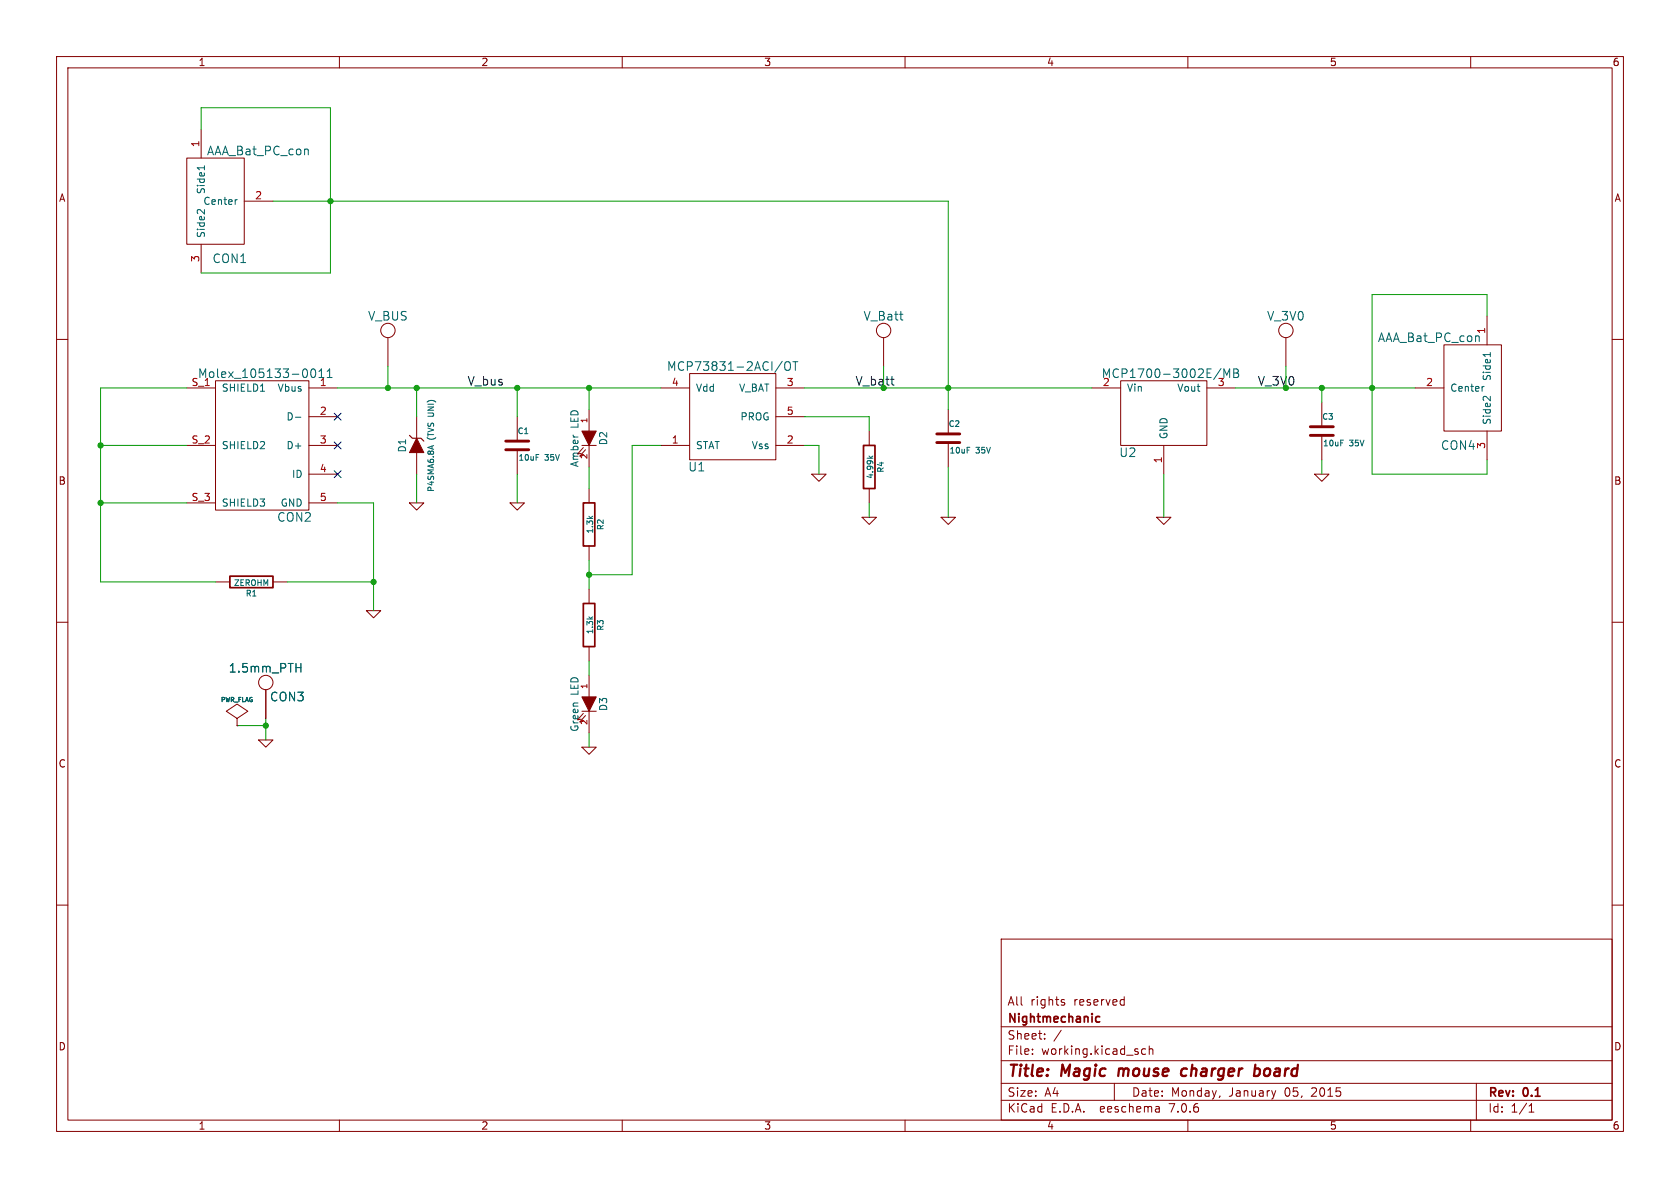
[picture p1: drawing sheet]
(kicad_sch (version 20230121) (generator eeschema)

 (paper "A4")

 (title_block
  (title "Magic mouse charger board")
  (date "Monday, January 05, 2015")
  (rev "0.1")
  (company "Nightmechanic")
  (comment 1 "All rights reserved"))

 (lib_symbols
  (symbol "Mouse_charger-rescue:AAA_Bat_PC_con" (pin_names (offset 1.016)) (in_bom yes) (on_board yes)
   (property "Reference" "CON" (at 5.08 -10.16 0) (effects (font (size 1.524 1.524))))
   (property "Value" "AAA_Bat_PC_con" (at 10.16 8.89 0) (effects (font (size 1.524 1.524))))
   (property "Footprint" "Keystone_597_edge" (at 12.7 11.43 0) (effects (font (size 1.524 1.524)) hide))
   (property "Datasheet" "http://www.mouser.com/ds/2/215/597-288629.pdf" (at 0 -15.24 0) (effects (font (size 1.524 1.524)) hide))
   (symbol "AAA_Bat_PC_con_0_1"
    (rectangle (start -2.54 7.62) (end 7.62 -7.62) (stroke (width 0) (type solid)) (fill (type none))))
   (symbol "AAA_Bat_PC_con_1_1"
    (pin passive line (at 0 12.7 270) (length 5.08) (name "Side1" (effects (font (size 1.27 1.27)))) (number "1" (effects (font (size 1.27 1.27)))))
    (pin passive line (at 12.7 0 180) (length 5.08) (name "Center" (effects (font (size 1.27 1.27)))) (number "2" (effects (font (size 1.27 1.27)))))
    (pin passive line (at 0 -12.7 90) (length 5.08) (name "Side2" (effects (font (size 1.27 1.27)))) (number "3" (effects (font (size 1.27 1.27)))))))
  (symbol "Mouse_charger-rescue:C" (pin_numbers hide) (pin_names (offset 0.254)) (in_bom yes) (on_board yes)
   (property "Reference" "C" (at 0 2.54 0) (effects (font (size 1.016 1.016)) (justify left)))
   (property "Value" "C" (at 0.1524 -2.159 0) (effects (font (size 1.016 1.016)) (justify left)))
   (property "Footprint" "" (at 0.9652 -3.81 0) (effects (font (size 0.762 0.762))))
   (property "Datasheet" "" (at 0 0 0) (effects (font (size 1.524 1.524))))
   (symbol "C_0_1"
    (polyline (pts (xy -2.032 -0.762) (xy 2.032 -0.762)) (stroke (width 0.508) (type solid)) (fill (type none)))
    (polyline (pts (xy -2.032 0.762) (xy 2.032 0.762)) (stroke (width 0.508) (type solid)) (fill (type none))))
   (symbol "C_1_1"
    (pin passive line (at 0 5.08 270) (length 4.318) (name "~" (effects (font (size 1.016 1.016)))) (number "1" (effects (font (size 1.016 1.016)))))
    (pin passive line (at 0 -5.08 90) (length 4.318) (name "~" (effects (font (size 1.016 1.016)))) (number "2" (effects (font (size 1.016 1.016)))))))
  (symbol "Mouse_charger-rescue:GND" (power) (pin_names (offset 0)) (in_bom yes) (on_board yes)
   (property "Reference" "#PWR" (at 0 0 0) (effects (font (size 0.762 0.762)) hide))
   (property "Value" "GND" (at 0 -1.778 0) (effects (font (size 0.762 0.762)) hide))
   (property "Footprint" "" (at 0 0 0) (effects (font (size 1.524 1.524))))
   (property "Datasheet" "" (at 0 0 0) (effects (font (size 1.524 1.524))))
   (symbol "GND_0_1"
    (polyline (pts (xy -1.27 0) (xy 0 -1.27) (xy 1.27 0) (xy -1.27 0)) (stroke (width 0) (type solid)) (fill (type none))))
   (symbol "GND_1_1"
    (pin power_in line (at 0 0 90) (length 0) hide (name "GND" (effects (font (size 0.762 0.762)))) (number "1" (effects (font (size 0.762 0.762)))))))
  (symbol "Mouse_charger-rescue:LED" (pin_names (offset 1.016) hide) (in_bom yes) (on_board yes)
   (property "Reference" "D" (at 0 2.54 0) (effects (font (size 1.27 1.27))))
   (property "Value" "LED" (at 0 -2.54 0) (effects (font (size 1.27 1.27))))
   (property "Footprint" "" (at 0 0 0) (effects (font (size 1.524 1.524))))
   (property "Datasheet" "" (at 0 0 0) (effects (font (size 1.524 1.524))))
   (symbol "LED_0_1"
    (polyline (pts (xy 1.27 1.27) (xy 1.27 -1.27)) (stroke (width 0) (type solid)) (fill (type none)))
    (polyline (pts (xy -1.27 1.27) (xy 1.27 0) (xy -1.27 -1.27)) (stroke (width 0) (type solid)) (fill (type outline)))
    (polyline (pts (xy 1.651 -1.016) (xy 2.794 -2.032) (xy 2.667 -1.397)) (stroke (width 0) (type solid)) (fill (type none)))
    (polyline (pts (xy 2.032 -0.635) (xy 3.175 -1.651) (xy 3.048 -1.016)) (stroke (width 0) (type solid)) (fill (type none))))
   (symbol "LED_1_1"
    (pin passive line (at -5.08 0 0) (length 3.81) (name "A" (effects (font (size 1.016 1.016)))) (number "1" (effects (font (size 1.016 1.016)))))
    (pin passive line (at 5.08 0 180) (length 3.81) (name "K" (effects (font (size 1.016 1.016)))) (number "2" (effects (font (size 1.016 1.016)))))))
  (symbol "Mouse_charger-rescue:MCP1700-3002E/MB" (pin_names (offset 1.016)) (in_bom yes) (on_board yes)
   (property "Reference" "U" (at -6.35 -11.43 0) (effects (font (size 1.524 1.524))))
   (property "Value" "MCP1700-3002E/MB" (at 1.27 2.54 0) (effects (font (size 1.524 1.524))))
   (property "Footprint" "SOT-89" (at 0 7.62 0) (effects (font (size 1.524 1.524)) hide))
   (property "Datasheet" "http://www.microchip.com/wwwproducts/Devices.aspx?dDocName=en010642" (at -5.08 5.08 0) (effects (font (size 1.524 1.524)) hide))
   (symbol "MCP1700-3002E/MB_0_1"
    (rectangle (start -7.62 1.27) (end 7.62 -10.16) (stroke (width 0) (type solid)) (fill (type none))))
   (symbol "MCP1700-3002E/MB_1_1"
    (pin passive line (at 0 -15.24 90) (length 5.08) (name "GND" (effects (font (size 1.27 1.27)))) (number "1" (effects (font (size 1.27 1.27)))))
    (pin power_in line (at -12.7 0 0) (length 5.08) (name "Vin" (effects (font (size 1.27 1.27)))) (number "2" (effects (font (size 1.27 1.27)))))
    (pin power_out line (at 12.7 0 180) (length 5.08) (name "Vout" (effects (font (size 1.27 1.27)))) (number "3" (effects (font (size 1.27 1.27)))))))
  (symbol "Mouse_charger-rescue:MCP73831-2ACI/OT" (pin_names (offset 1.016)) (in_bom yes) (on_board yes)
   (property "Reference" "U" (at -6.35 -8.89 0) (effects (font (size 1.524 1.524))))
   (property "Value" "MCP73831-2ACI/OT" (at 0 8.89 0) (effects (font (size 1.524 1.524))))
   (property "Footprint" "SOT-23" (at -8.89 -11.43 0) (effects (font (size 1.524 1.524)) hide))
   (property "Datasheet" "http://www.microchip.com/wwwproducts/Devices.aspx?dDocName=en024903" (at -6.35 -8.89 0) (effects (font (size 1.524 1.524)) hide))
   (symbol "MCP73831-2ACI/OT_0_1"
    (rectangle (start -7.62 7.62) (end 7.62 -7.62) (stroke (width 0) (type solid)) (fill (type none))))
   (symbol "MCP73831-2ACI/OT_1_1"
    (pin tri_state line (at -12.7 -5.08 0) (length 5.08) (name "STAT" (effects (font (size 1.27 1.27)))) (number "1" (effects (font (size 1.27 1.27)))))
    (pin passive line (at 12.7 -5.08 180) (length 5.08) (name "Vss" (effects (font (size 1.27 1.27)))) (number "2" (effects (font (size 1.27 1.27)))))
    (pin power_out line (at 12.7 5.08 180) (length 5.08) (name "V_BAT" (effects (font (size 1.27 1.27)))) (number "3" (effects (font (size 1.27 1.27)))))
    (pin power_in line (at -12.7 5.08 0) (length 5.08) (name "Vdd" (effects (font (size 1.27 1.27)))) (number "4" (effects (font (size 1.27 1.27)))))
    (pin passive line (at 12.7 0 180) (length 5.08) (name "PROG" (effects (font (size 1.27 1.27)))) (number "5" (effects (font (size 1.27 1.27)))))))
  (symbol "Mouse_charger-rescue:Molex_105133-0011" (pin_names (offset 1.016)) (in_bom yes) (on_board yes)
   (property "Reference" "CON" (at -5.08 -12.7 0) (effects (font (size 1.524 1.524))))
   (property "Value" "Molex_105133-0011" (at 0 12.7 0) (effects (font (size 1.524 1.524))))
   (property "Footprint" "Molex_105122_0011" (at -2.54 17.78 0) (effects (font (size 1.524 1.524)) hide))
   (property "Datasheet" "http://www.molex.com/molex/products/datasheet.jsp?part=active/1051330011_IO_CONNECTORS.xml" (at 0 15.24 0) (effects (font (size 1.524 1.524)) hide))
   (symbol "Molex_105133-0011_0_1"
    (rectangle (start -7.62 11.43) (end 8.89 -11.43) (stroke (width 0) (type solid)) (fill (type none))))
   (symbol "Molex_105133-0011_1_1"
    (pin power_out line (at -12.7 10.16 0) (length 5.08) (name "Vbus" (effects (font (size 1.27 1.27)))) (number "1" (effects (font (size 1.27 1.27)))))
    (pin passive line (at -12.7 5.08 0) (length 5.08) (name "D-" (effects (font (size 1.27 1.27)))) (number "2" (effects (font (size 1.27 1.27)))))
    (pin passive line (at -12.7 0 0) (length 5.08) (name "D+" (effects (font (size 1.27 1.27)))) (number "3" (effects (font (size 1.27 1.27)))))
    (pin passive line (at -12.7 -5.08 0) (length 5.08) (name "ID" (effects (font (size 1.27 1.27)))) (number "4" (effects (font (size 1.27 1.27)))))
    (pin passive line (at -12.7 -10.16 0) (length 5.08) (name "GND" (effects (font (size 1.27 1.27)))) (number "5" (effects (font (size 1.27 1.27)))))
    (pin passive line (at 13.97 10.16 180) (length 5.08) (name "SHIELD1" (effects (font (size 1.27 1.27)))) (number "S_1" (effects (font (size 1.27 1.27)))))
    (pin passive line (at 13.97 0 180) (length 5.08) (name "SHIELD2" (effects (font (size 1.27 1.27)))) (number "S_2" (effects (font (size 1.27 1.27)))))
    (pin passive line (at 13.97 -10.16 180) (length 5.08) (name "SHIELD3" (effects (font (size 1.27 1.27)))) (number "S_3" (effects (font (size 1.27 1.27)))))))
  (symbol "Mouse_charger-rescue:PWR_FLAG" (power) (pin_numbers hide) (pin_names (offset 0) hide) (in_bom yes) (on_board yes)
   (property "Reference" "#FLG" (at 0 2.413 0) (effects (font (size 0.762 0.762)) hide))
   (property "Value" "PWR_FLAG" (at 0 4.572 0) (effects (font (size 0.762 0.762))))
   (property "Footprint" "" (at 0 0 0) (effects (font (size 1.524 1.524))))
   (property "Datasheet" "" (at 0 0 0) (effects (font (size 1.524 1.524))))
   (symbol "PWR_FLAG_0_0"
    (pin power_out line (at 0 0 90) (length 0) (name "pwr" (effects (font (size 0.508 0.508)))) (number "1" (effects (font (size 0.508 0.508))))))
   (symbol "PWR_FLAG_0_1"
    (polyline (pts (xy 0 0) (xy 0 1.27) (xy -1.905 2.54) (xy 0 3.81) (xy 1.905 2.54) (xy 0 1.27)) (stroke (width 0) (type solid)) (fill (type none)))))
  (symbol "Mouse_charger-rescue:R" (pin_numbers hide) (pin_names (offset 0)) (in_bom yes) (on_board yes)
   (property "Reference" "R" (at 2.032 0 90) (effects (font (size 1.016 1.016))))
   (property "Value" "R" (at 0.1778 0.0254 90) (effects (font (size 1.016 1.016))))
   (property "Footprint" "" (at -1.778 0 90) (effects (font (size 0.762 0.762))))
   (property "Datasheet" "" (at 0 0 0) (effects (font (size 0.762 0.762))))
   (symbol "R_0_1"
    (rectangle (start -1.016 3.81) (end 1.016 -3.81) (stroke (width 0.3048) (type solid)) (fill (type none))))
   (symbol "R_1_1"
    (pin passive line (at 0 6.35 270) (length 2.54) (name "~" (effects (font (size 1.524 1.524)))) (number "1" (effects (font (size 1.524 1.524)))))
    (pin passive line (at 0 -6.35 90) (length 2.54) (name "~" (effects (font (size 1.524 1.524)))) (number "2" (effects (font (size 1.524 1.524)))))))
  (symbol "Mouse_charger-rescue:V_3V0" (power) (pin_numbers hide) (pin_names (offset 1.016) hide) (in_bom yes) (on_board yes)
   (property "Reference" "PWR" (at 0 5.08 0) (effects (font (size 1.524 1.524)) hide))
   (property "Value" "V_3V0" (at 0 2.54 0) (effects (font (size 1.524 1.524))))
   (property "Footprint" "" (at 0 0 0) (effects (font (size 1.524 1.524))))
   (property "Datasheet" "" (at 0 0 0) (effects (font (size 1.524 1.524))))
   (symbol "V_3V0_0_1"
    (circle (center 0 0) (radius 1.27) (stroke (width 0) (type solid)) (fill (type none))))
   (symbol "V_3V0_1_1"
    (pin passive line (at 0 -6.35 90) (length 5.08) (name "1" (effects (font (size 1.27 1.27)))) (number "1" (effects (font (size 1.27 1.27)))))))
  (symbol "Mouse_charger-rescue:V_BUS" (power) (pin_numbers hide) (pin_names (offset 1.016) hide) (in_bom yes) (on_board yes)
   (property "Reference" "PWR" (at 0 5.08 0) (effects (font (size 1.524 1.524)) hide))
   (property "Value" "V_BUS" (at 0 2.54 0) (effects (font (size 1.524 1.524))))
   (property "Footprint" "" (at 0 0 0) (effects (font (size 1.524 1.524))))
   (property "Datasheet" "" (at 0 0 0) (effects (font (size 1.524 1.524))))
   (symbol "V_BUS_0_1"
    (circle (center 0 0) (radius 1.27) (stroke (width 0) (type solid)) (fill (type none))))
   (symbol "V_BUS_1_1"
    (pin passive line (at 0 -6.35 90) (length 5.08) (name "1" (effects (font (size 1.27 1.27)))) (number "1" (effects (font (size 1.27 1.27)))))))
  (symbol "Mouse_charger-rescue:V_Batt" (power) (pin_numbers hide) (pin_names (offset 1.016) hide) (in_bom yes) (on_board yes)
   (property "Reference" "PWR" (at 0 5.08 0) (effects (font (size 1.524 1.524)) hide))
   (property "Value" "V_Batt" (at 0 2.54 0) (effects (font (size 1.524 1.524))))
   (property "Footprint" "" (at 0 0 0) (effects (font (size 1.524 1.524))))
   (property "Datasheet" "" (at 0 0 0) (effects (font (size 1.524 1.524))))
   (symbol "V_Batt_0_1"
    (circle (center 0 0) (radius 1.27) (stroke (width 0) (type solid)) (fill (type none))))
   (symbol "V_Batt_1_1"
    (pin passive line (at 0 -6.35 90) (length 5.08) (name "1" (effects (font (size 1.27 1.27)))) (number "1" (effects (font (size 1.27 1.27)))))))
  (symbol "Mouse_charger-rescue:Xmm_PTH" (pin_numbers hide) (pin_names (offset 1.016) hide) (in_bom yes) (on_board yes)
   (property "Reference" "CON" (at 3.81 -2.54 0) (effects (font (size 1.524 1.524))))
   (property "Value" "Xmm_PTH" (at 0 2.54 0) (effects (font (size 1.524 1.524))))
   (property "Footprint" "" (at 0 0 0) (effects (font (size 1.524 1.524))))
   (property "Datasheet" "" (at 0 0 0) (effects (font (size 1.524 1.524))))
   (symbol "Xmm_PTH_0_1"
    (circle (center 0 0) (radius 1.27) (stroke (width 0) (type solid)) (fill (type none))))
   (symbol "Xmm_PTH_1_1"
    (pin passive line (at 0 -6.35 90) (length 5.08) (name "1" (effects (font (size 1.27 1.27)))) (number "1" (effects (font (size 1.27 1.27)))))))
  (symbol "Mouse_charger-rescue:ZENER" (pin_numbers hide) (pin_names (offset 1.016) hide) (in_bom yes) (on_board yes)
   (property "Reference" "D" (at 0 2.54 0) (effects (font (size 1.27 1.27))))
   (property "Value" "ZENER" (at 0 -2.54 0) (effects (font (size 1.016 1.016))))
   (property "Footprint" "" (at 0 0 0) (effects (font (size 1.524 1.524))))
   (property "Datasheet" "" (at 0 0 0) (effects (font (size 1.524 1.524))))
   (symbol "ZENER_0_1"
    (polyline (pts (xy 1.27 0) (xy -1.27 1.27) (xy -1.27 -1.27) (xy 1.27 0) (xy 1.27 0)) (stroke (width 0) (type solid)) (fill (type outline)))
    (polyline (pts (xy 1.778 1.27) (xy 1.27 0.762) (xy 1.27 -0.762) (xy 0.762 -1.27) (xy 0.762 -1.27)) (stroke (width 0.2032) (type solid)) (fill (type none))))
   (symbol "ZENER_1_1"
    (pin passive line (at -5.08 0 0) (length 3.81) (name "A" (effects (font (size 1.016 1.016)))) (number "1" (effects (font (size 1.016 1.016)))))
    (pin passive line (at 5.08 0 180) (length 3.81) (name "K" (effects (font (size 1.016 1.016)))) (number "2" (effects (font (size 1.016 1.016))))))))

 (junction (at 167.64 68.58) (diameter 0) (color 0 0 0 0))
 (junction (at 46.99 128.27) (diameter 0) (color 0 0 0 0))
 (junction (at 233.68 68.58) (diameter 0) (color 0 0 0 0))
 (junction (at 58.42 35.56) (diameter 0) (color 0 0 0 0))
 (junction (at 68.58 68.58) (diameter 0) (color 0 0 0 0))
 (junction (at 156.21 68.58) (diameter 0) (color 0 0 0 0))
 (junction (at 227.33 68.58) (diameter 0) (color 0 0 0 0))
 (junction (at 17.78 78.74) (diameter 0) (color 0 0 0 0))
 (junction (at 104.14 68.58) (diameter 0) (color 0 0 0 0))
 (junction (at 91.44 68.58) (diameter 0) (color 0 0 0 0))
 (junction (at 66.04 102.87) (diameter 0) (color 0 0 0 0))
 (junction (at 242.57 68.58) (diameter 0) (color 0 0 0 0))
 (junction (at 73.66 68.58) (diameter 0) (color 0 0 0 0))
 (junction (at 104.14 101.6) (diameter 0) (color 0 0 0 0))
 (junction (at 17.78 88.9) (diameter 0) (color 0 0 0 0))

 (no_connect (at 59.69 83.82))
 (no_connect (at 59.69 78.74))
 (no_connect (at 59.69 73.66))

 (wire (pts (xy 218.44 68.58) (xy 227.33 68.58)) (stroke (width 0) (type default)))
 (wire (pts (xy 66.04 102.87) (xy 66.04 107.95)) (stroke (width 0) (type default)))
 (wire (pts (xy 233.68 68.58) (xy 233.68 71.12)) (stroke (width 0) (type default)))
 (wire (pts (xy 167.64 35.56) (xy 167.64 68.58)) (stroke (width 0) (type default)))
 (wire (pts (xy 17.78 102.87) (xy 38.1 102.87)) (stroke (width 0) (type default)))
 (wire (pts (xy 167.64 68.58) (xy 167.64 72.39)) (stroke (width 0) (type default)))
 (wire (pts (xy 68.58 68.58) (xy 73.66 68.58)) (stroke (width 0) (type default)))
 (wire (pts (xy 35.56 19.05) (xy 58.42 19.05)) (stroke (width 0) (type default)))
 (wire (pts (xy 58.42 35.56) (xy 58.42 48.26)) (stroke (width 0) (type default)))
 (wire (pts (xy 17.78 78.74) (xy 17.78 88.9)) (stroke (width 0) (type default)))
 (wire (pts (xy 33.02 78.74) (xy 17.78 78.74)) (stroke (width 0) (type default)))
 (wire (pts (xy 68.58 64.77) (xy 68.58 68.58)) (stroke (width 0) (type default)))
 (wire (pts (xy 242.57 52.07) (xy 242.57 68.58)) (stroke (width 0) (type default)))
 (wire (pts (xy 142.24 68.58) (xy 156.21 68.58)) (stroke (width 0) (type default)))
 (wire (pts (xy 142.24 78.74) (xy 144.78 78.74)) (stroke (width 0) (type default)))
 (wire (pts (xy 59.69 68.58) (xy 68.58 68.58)) (stroke (width 0) (type default)))
 (wire (pts (xy 91.44 83.82) (xy 91.44 88.9)) (stroke (width 0) (type default)))
 (wire (pts (xy 156.21 68.58) (xy 167.64 68.58)) (stroke (width 0) (type default)))
 (wire (pts (xy 262.89 55.88) (xy 262.89 52.07)) (stroke (width 0) (type default)))
 (wire (pts (xy 233.68 81.28) (xy 233.68 83.82)) (stroke (width 0) (type default)))
 (wire (pts (xy 205.74 83.82) (xy 205.74 91.44)) (stroke (width 0) (type default)))
 (wire (pts (xy 153.67 73.66) (xy 142.24 73.66)) (stroke (width 0) (type default)))
 (wire (pts (xy 242.57 68.58) (xy 250.19 68.58)) (stroke (width 0) (type default)))
 (wire (pts (xy 104.14 72.39) (xy 104.14 68.58)) (stroke (width 0) (type default)))
 (wire (pts (xy 262.89 81.28) (xy 262.89 83.82)) (stroke (width 0) (type default)))
 (wire (pts (xy 58.42 48.26) (xy 35.56 48.26)) (stroke (width 0) (type default)))
 (wire (pts (xy 167.64 68.58) (xy 193.04 68.58)) (stroke (width 0) (type default)))
 (wire (pts (xy 33.02 68.58) (xy 17.78 68.58)) (stroke (width 0) (type default)))
 (wire (pts (xy 66.04 88.9) (xy 66.04 102.87)) (stroke (width 0) (type default)))
 (wire (pts (xy 35.56 19.05) (xy 35.56 22.86)) (stroke (width 0) (type default)))
 (wire (pts (xy 48.26 35.56) (xy 58.42 35.56)) (stroke (width 0) (type default)))
 (wire (pts (xy 262.89 52.07) (xy 242.57 52.07)) (stroke (width 0) (type default)))
 (wire (pts (xy 144.78 78.74) (xy 144.78 83.82)) (stroke (width 0) (type default)))
 (wire (pts (xy 167.64 82.55) (xy 167.64 91.44)) (stroke (width 0) (type default)))
 (wire (pts (xy 73.66 73.66) (xy 73.66 68.58)) (stroke (width 0) (type default)))
 (wire (pts (xy 104.14 68.58) (xy 116.84 68.58)) (stroke (width 0) (type default)))
 (wire (pts (xy 104.14 129.54) (xy 104.14 132.08)) (stroke (width 0) (type default)))
 (wire (pts (xy 41.91 128.27) (xy 46.99 128.27)) (stroke (width 0) (type default)))
 (wire (pts (xy 153.67 76.2) (xy 153.67 73.66)) (stroke (width 0) (type default)))
 (wire (pts (xy 17.78 68.58) (xy 17.78 78.74)) (stroke (width 0) (type default)))
 (wire (pts (xy 58.42 19.05) (xy 58.42 35.56)) (stroke (width 0) (type default)))
 (wire (pts (xy 156.21 64.77) (xy 156.21 68.58)) (stroke (width 0) (type default)))
 (wire (pts (xy 17.78 88.9) (xy 17.78 102.87)) (stroke (width 0) (type default)))
 (wire (pts (xy 46.99 127) (xy 46.99 128.27)) (stroke (width 0) (type default)))
 (wire (pts (xy 46.99 128.27) (xy 46.99 130.81)) (stroke (width 0) (type default)))
 (wire (pts (xy 111.76 101.6) (xy 104.14 101.6)) (stroke (width 0) (type default)))
 (wire (pts (xy 104.14 99.06) (xy 104.14 101.6)) (stroke (width 0) (type default)))
 (wire (pts (xy 59.69 88.9) (xy 66.04 88.9)) (stroke (width 0) (type default)))
 (wire (pts (xy 73.66 83.82) (xy 73.66 88.9)) (stroke (width 0) (type default)))
 (wire (pts (xy 33.02 88.9) (xy 17.78 88.9)) (stroke (width 0) (type default)))
 (wire (pts (xy 73.66 68.58) (xy 91.44 68.58)) (stroke (width 0) (type default)))
 (wire (pts (xy 233.68 68.58) (xy 242.57 68.58)) (stroke (width 0) (type default)))
 (wire (pts (xy 262.89 83.82) (xy 242.57 83.82)) (stroke (width 0) (type default)))
 (wire (pts (xy 91.44 73.66) (xy 91.44 68.58)) (stroke (width 0) (type default)))
 (wire (pts (xy 227.33 64.77) (xy 227.33 68.58)) (stroke (width 0) (type default)))
 (wire (pts (xy 242.57 68.58) (xy 242.57 83.82)) (stroke (width 0) (type default)))
 (wire (pts (xy 153.67 88.9) (xy 153.67 91.44)) (stroke (width 0) (type default)))
 (wire (pts (xy 104.14 116.84) (xy 104.14 119.38)) (stroke (width 0) (type default)))
 (wire (pts (xy 50.8 102.87) (xy 66.04 102.87)) (stroke (width 0) (type default)))
 (wire (pts (xy 91.44 68.58) (xy 104.14 68.58)) (stroke (width 0) (type default)))
 (wire (pts (xy 116.84 78.74) (xy 111.76 78.74)) (stroke (width 0) (type default)))
 (wire (pts (xy 104.14 82.55) (xy 104.14 86.36)) (stroke (width 0) (type default)))
 (wire (pts (xy 104.14 101.6) (xy 104.14 104.14)) (stroke (width 0) (type default)))
 (wire (pts (xy 227.33 68.58) (xy 233.68 68.58)) (stroke (width 0) (type default)))
 (wire (pts (xy 58.42 35.56) (xy 167.64 35.56)) (stroke (width 0) (type default)))
 (wire (pts (xy 111.76 78.74) (xy 111.76 101.6)) (stroke (width 0) (type default)))

 (label "V_3V0" (at 222.25 68.58 0) (effects (font (size 1.524 1.524)) (justify left bottom)))
 (label "V_bus" (at 82.55 68.58 0) (effects (font (size 1.524 1.524)) (justify left bottom)))
 (label "V_batt" (at 151.13 68.58 0) (effects (font (size 1.524 1.524)) (justify left bottom)))

 (symbol (lib_id "Mouse_charger-rescue:Molex_105133-0011") (at 46.99 78.74 0) (mirror y) (unit 1) (in_bom yes) (on_board yes) (dnp no)
  (property "Reference" "CON2" (at 52.07 91.44 0) (effects (font (size 1.524 1.524))))
  (property "Value" "Molex_105133-0011" (at 46.99 66.04 0) (effects (font (size 1.524 1.524))))
  (property "Footprint" "Nightmechanic_PCB:Molex_105122_0011_no_slots" (at 49.53 60.96 0) (effects (font (size 1.524 1.524)) hide))
  (property "Datasheet" "http://www.molex.com/molex/products/datasheet.jsp?part=active/1051330011_IO_CONNECTORS.xml" (at 46.99 63.5 0) (effects (font (size 1.524 1.524)) hide)) (pin "1") (pin "2") (pin "3") (pin "4") (pin "5") (pin "S_1") (pin "S_2") (pin "S_3"))

 (symbol (lib_id "Mouse_charger-rescue:MCP73831-2ACI/OT") (at 129.54 73.66 0) (unit 1) (in_bom yes) (on_board yes) (dnp no)
  (property "Reference" "U1" (at 123.19 82.55 0) (effects (font (size 1.524 1.524))))
  (property "Value" "MCP73831-2ACI/OT" (at 129.54 64.77 0) (effects (font (size 1.524 1.524))))
  (property "Footprint" "Nightmechanic_PCB:MCP_SOT-23-5" (at 120.65 85.09 0) (effects (font (size 1.524 1.524)) hide))
  (property "Datasheet" "http://www.microchip.com/wwwproducts/Devices.aspx?dDocName=en024903" (at 123.19 82.55 0) (effects (font (size 1.524 1.524)) hide)) (pin "1") (pin "2") (pin "3") (pin "4") (pin "5"))

 (symbol (lib_id "Mouse_charger-rescue:MCP1700-3002E/MB") (at 205.74 68.58 0) (unit 1) (in_bom yes) (on_board yes) (dnp no)
  (property "Reference" "U2" (at 199.39 80.01 0) (effects (font (size 1.524 1.524))))
  (property "Value" "MCP1700-3002E/MB" (at 207.01 66.04 0) (effects (font (size 1.524 1.524))))
  (property "Footprint" "Nightmechanic_PCB:MCP_SOT-89" (at 205.74 60.96 0) (effects (font (size 1.524 1.524)) hide))
  (property "Datasheet" "http://www.microchip.com/wwwproducts/Devices.aspx?dDocName=en010642" (at 200.66 63.5 0) (effects (font (size 1.524 1.524)) hide)) (pin "1") (pin "2") (pin "3"))

 (symbol (lib_id "Mouse_charger-rescue:ZENER") (at 73.66 78.74 90) (unit 1) (in_bom yes) (on_board yes) (dnp no)
  (property "Reference" "D1" (at 71.12 78.74 0) (effects (font (size 1.27 1.27))))
  (property "Value" "P4SMA6.8A (TVS UNI)" (at 76.2 78.74 0) (effects (font (size 1.016 1.016))))
  (property "Footprint" "Nightmechanic_PCB:DO-214AC" (at 73.66 78.74 0) (effects (font (size 1.524 1.524)) hide))
  (property "Datasheet" "http://www.mouser.com/ds/2/240/Littelfuse_TVS-Diodes_P4SMA-63078.pdf" (at 73.66 78.74 0) (effects (font (size 1.524 1.524)) hide)) (pin "1") (pin "2"))

 (symbol (lib_id "Mouse_charger-rescue:C") (at 91.44 78.74 0) (unit 1) (in_bom yes) (on_board yes) (dnp no)
  (property "Reference" "C1" (at 91.44 76.2 0) (effects (font (size 1.016 1.016)) (justify left)))
  (property "Value" "10uF 35V" (at 91.5924 80.899 0) (effects (font (size 1.016 1.016)) (justify left)))
  (property "Footprint" "Nightmechanic_PCB:mm_3216" (at 92.4052 82.55 0) (effects (font (size 0.762 0.762)) hide))
  (property "Datasheet" "http://www.yuden.co.jp/productdata/catalog/en/mlcc01_e.pdf" (at 91.44 78.74 0) (effects (font (size 1.524 1.524)) hide)) (pin "1") (pin "2"))

 (symbol (lib_id "Mouse_charger-rescue:R") (at 104.14 92.71 0) (unit 1) (in_bom yes) (on_board yes) (dnp no)
  (property "Reference" "R2" (at 106.172 92.71 90) (effects (font (size 1.016 1.016))))
  (property "Value" "1.3k" (at 104.3178 92.6846 90) (effects (font (size 1.016 1.016))))
  (property "Footprint" "Resistors_SMD:R_0805" (at 102.362 92.71 90) (effects (font (size 0.762 0.762)) hide))
  (property "Datasheet" "" (at 104.14 92.71 0) (effects (font (size 0.762 0.762)))) (pin "1") (pin "2"))

 (symbol (lib_id "Mouse_charger-rescue:LED") (at 104.14 77.47 270) (unit 1) (in_bom yes) (on_board yes) (dnp no)
  (property "Reference" "D2" (at 106.68 77.47 0) (effects (font (size 1.27 1.27))))
  (property "Value" "Amber LED" (at 101.6 77.47 0) (effects (font (size 1.27 1.27))))
  (property "Footprint" "Nightmechanic_PCB:SMD_MiniLED" (at 104.14 77.47 0) (effects (font (size 1.524 1.524)) hide))
  (property "Datasheet" "http://www.vishay.com/docs/81339/vlms20.pdf" (at 104.14 77.47 90) (effects (font (size 1.524 1.524)) hide)) (pin "1") (pin "2"))

 (symbol (lib_id "Mouse_charger-rescue:R") (at 104.14 110.49 0) (unit 1) (in_bom yes) (on_board yes) (dnp no)
  (property "Reference" "R3" (at 106.172 110.49 90) (effects (font (size 1.016 1.016))))
  (property "Value" "1.3k" (at 104.3178 110.4646 90) (effects (font (size 1.016 1.016))))
  (property "Footprint" "Resistors_SMD:R_0805" (at 102.362 110.49 90) (effects (font (size 0.762 0.762)) hide))
  (property "Datasheet" "" (at 104.14 110.49 0) (effects (font (size 0.762 0.762)))) (pin "1") (pin "2"))

 (symbol (lib_id "Mouse_charger-rescue:LED") (at 104.14 124.46 270) (unit 1) (in_bom yes) (on_board yes) (dnp no)
  (property "Reference" "D3" (at 106.68 124.46 0) (effects (font (size 1.27 1.27))))
  (property "Value" "Green LED" (at 101.6 124.46 0) (effects (font (size 1.27 1.27))))
  (property "Footprint" "Nightmechanic_PCB:SMD_MiniLED" (at 104.14 124.46 0) (effects (font (size 1.524 1.524)) hide))
  (property "Datasheet" "http://www.vishay.com/docs/81339/vlms20.pdf" (at 104.14 124.46 90) (effects (font (size 1.524 1.524)) hide)) (pin "1") (pin "2"))

 (symbol (lib_id "Mouse_charger-rescue:R") (at 153.67 82.55 0) (unit 1) (in_bom yes) (on_board yes) (dnp no)
  (property "Reference" "R4" (at 155.702 82.55 90) (effects (font (size 1.016 1.016))))
  (property "Value" "4.99k" (at 153.8478 82.5246 90) (effects (font (size 1.016 1.016))))
  (property "Footprint" "Resistors_SMD:R_0805" (at 151.892 82.55 90) (effects (font (size 0.762 0.762)) hide))
  (property "Datasheet" "" (at 153.67 82.55 0) (effects (font (size 0.762 0.762)))) (pin "1") (pin "2"))

 (symbol (lib_id "Mouse_charger-rescue:C") (at 167.64 77.47 0) (unit 1) (in_bom yes) (on_board yes) (dnp no)
  (property "Reference" "C2" (at 167.64 74.93 0) (effects (font (size 1.016 1.016)) (justify left)))
  (property "Value" "10uF 35V" (at 167.7924 79.629 0) (effects (font (size 1.016 1.016)) (justify left)))
  (property "Footprint" "Nightmechanic_PCB:mm_3216" (at 168.6052 81.28 0) (effects (font (size 0.762 0.762)) hide))
  (property "Datasheet" "http://www.yuden.co.jp/productdata/catalog/en/mlcc01_e.pdf" (at 167.64 77.47 0) (effects (font (size 1.524 1.524)) hide)) (pin "1") (pin "2"))

 (symbol (lib_id "Mouse_charger-rescue:R") (at 44.45 102.87 270) (unit 1) (in_bom yes) (on_board yes) (dnp no)
  (property "Reference" "R1" (at 44.45 104.902 90) (effects (font (size 1.016 1.016))))
  (property "Value" "ZEROHM" (at 44.4754 103.0478 90) (effects (font (size 1.016 1.016))))
  (property "Footprint" "Resistors_SMD:R_0805" (at 44.45 101.092 90) (effects (font (size 0.762 0.762)) hide))
  (property "Datasheet" "" (at 44.45 102.87 0) (effects (font (size 0.762 0.762)))) (pin "1") (pin "2"))

 (symbol (lib_id "Mouse_charger-rescue:C") (at 233.68 76.2 0) (unit 1) (in_bom yes) (on_board yes) (dnp no)
  (property "Reference" "C3" (at 233.68 73.66 0) (effects (font (size 1.016 1.016)) (justify left)))
  (property "Value" "10uF 35V" (at 233.8324 78.359 0) (effects (font (size 1.016 1.016)) (justify left)))
  (property "Footprint" "Nightmechanic_PCB:mm_3216" (at 234.6452 80.01 0) (effects (font (size 0.762 0.762)) hide))
  (property "Datasheet" "http://www.yuden.co.jp/productdata/catalog/en/mlcc01_e.pdf" (at 233.68 76.2 0) (effects (font (size 1.524 1.524)) hide)) (pin "1") (pin "2"))

 (symbol (lib_id "Mouse_charger-rescue:GND") (at 233.68 83.82 0) (unit 1) (in_bom yes) (on_board yes) (dnp no)
  (property "Reference" "#PWR01" (at 233.68 83.82 0) (effects (font (size 0.762 0.762)) hide))
  (property "Value" "GND" (at 233.68 85.598 0) (effects (font (size 0.762 0.762)) hide))
  (property "Footprint" "" (at 233.68 83.82 0) (effects (font (size 1.524 1.524))))
  (property "Datasheet" "" (at 233.68 83.82 0) (effects (font (size 1.524 1.524)))) (pin "1"))

 (symbol (lib_id "Mouse_charger-rescue:GND") (at 205.74 91.44 0) (unit 1) (in_bom yes) (on_board yes) (dnp no)
  (property "Reference" "#PWR02" (at 205.74 91.44 0) (effects (font (size 0.762 0.762)) hide))
  (property "Value" "GND" (at 205.74 93.218 0) (effects (font (size 0.762 0.762)) hide))
  (property "Footprint" "" (at 205.74 91.44 0) (effects (font (size 1.524 1.524))))
  (property "Datasheet" "" (at 205.74 91.44 0) (effects (font (size 1.524 1.524)))) (pin "1"))

 (symbol (lib_id "Mouse_charger-rescue:GND") (at 167.64 91.44 0) (unit 1) (in_bom yes) (on_board yes) (dnp no)
  (property "Reference" "#PWR03" (at 167.64 91.44 0) (effects (font (size 0.762 0.762)) hide))
  (property "Value" "GND" (at 167.64 93.218 0) (effects (font (size 0.762 0.762)) hide))
  (property "Footprint" "" (at 167.64 91.44 0) (effects (font (size 1.524 1.524))))
  (property "Datasheet" "" (at 167.64 91.44 0) (effects (font (size 1.524 1.524)))) (pin "1"))

 (symbol (lib_id "Mouse_charger-rescue:GND") (at 153.67 91.44 0) (unit 1) (in_bom yes) (on_board yes) (dnp no)
  (property "Reference" "#PWR04" (at 153.67 91.44 0) (effects (font (size 0.762 0.762)) hide))
  (property "Value" "GND" (at 153.67 93.218 0) (effects (font (size 0.762 0.762)) hide))
  (property "Footprint" "" (at 153.67 91.44 0) (effects (font (size 1.524 1.524))))
  (property "Datasheet" "" (at 153.67 91.44 0) (effects (font (size 1.524 1.524)))) (pin "1"))

 (symbol (lib_id "Mouse_charger-rescue:GND") (at 91.44 88.9 0) (unit 1) (in_bom yes) (on_board yes) (dnp no)
  (property "Reference" "#PWR05" (at 91.44 88.9 0) (effects (font (size 0.762 0.762)) hide))
  (property "Value" "GND" (at 91.44 90.678 0) (effects (font (size 0.762 0.762)) hide))
  (property "Footprint" "" (at 91.44 88.9 0) (effects (font (size 1.524 1.524))))
  (property "Datasheet" "" (at 91.44 88.9 0) (effects (font (size 1.524 1.524)))) (pin "1"))

 (symbol (lib_id "Mouse_charger-rescue:GND") (at 73.66 88.9 0) (unit 1) (in_bom yes) (on_board yes) (dnp no)
  (property "Reference" "#PWR06" (at 73.66 88.9 0) (effects (font (size 0.762 0.762)) hide))
  (property "Value" "GND" (at 73.66 90.678 0) (effects (font (size 0.762 0.762)) hide))
  (property "Footprint" "" (at 73.66 88.9 0) (effects (font (size 1.524 1.524))))
  (property "Datasheet" "" (at 73.66 88.9 0) (effects (font (size 1.524 1.524)))) (pin "1"))

 (symbol (lib_id "Mouse_charger-rescue:GND") (at 66.04 107.95 0) (unit 1) (in_bom yes) (on_board yes) (dnp no)
  (property "Reference" "#PWR07" (at 66.04 107.95 0) (effects (font (size 0.762 0.762)) hide))
  (property "Value" "GND" (at 66.04 109.728 0) (effects (font (size 0.762 0.762)) hide))
  (property "Footprint" "" (at 66.04 107.95 0) (effects (font (size 1.524 1.524))))
  (property "Datasheet" "" (at 66.04 107.95 0) (effects (font (size 1.524 1.524)))) (pin "1"))

 (symbol (lib_id "Mouse_charger-rescue:GND") (at 104.14 132.08 0) (unit 1) (in_bom yes) (on_board yes) (dnp no)
  (property "Reference" "#PWR08" (at 104.14 132.08 0) (effects (font (size 0.762 0.762)) hide))
  (property "Value" "GND" (at 104.14 133.858 0) (effects (font (size 0.762 0.762)) hide))
  (property "Footprint" "" (at 104.14 132.08 0) (effects (font (size 1.524 1.524))))
  (property "Datasheet" "" (at 104.14 132.08 0) (effects (font (size 1.524 1.524)))) (pin "1"))

 (symbol (lib_id "Mouse_charger-rescue:GND") (at 144.78 83.82 0) (unit 1) (in_bom yes) (on_board yes) (dnp no)
  (property "Reference" "#PWR09" (at 144.78 83.82 0) (effects (font (size 0.762 0.762)) hide))
  (property "Value" "GND" (at 144.78 85.598 0) (effects (font (size 0.762 0.762)) hide))
  (property "Footprint" "" (at 144.78 83.82 0) (effects (font (size 1.524 1.524))))
  (property "Datasheet" "" (at 144.78 83.82 0) (effects (font (size 1.524 1.524)))) (pin "1"))

 (symbol (lib_id "Mouse_charger-rescue:AAA_Bat_PC_con") (at 262.89 68.58 0) (mirror y) (unit 1) (in_bom yes) (on_board yes) (dnp no)
  (property "Reference" "CON4" (at 257.81 78.74 0) (effects (font (size 1.524 1.524))))
  (property "Value" "AAA_Bat_PC_con" (at 252.73 59.69 0) (effects (font (size 1.524 1.524))))
  (property "Footprint" "Nightmechanic_PCB:Keystone_597" (at 250.19 57.15 0) (effects (font (size 1.524 1.524)) hide))
  (property "Datasheet" "http://www.mouser.com/ds/2/215/597-288629.pdf" (at 262.89 83.82 0) (effects (font (size 1.524 1.524)) hide)) (pin "1") (pin "2") (pin "3"))

 (symbol (lib_id "Mouse_charger-rescue:AAA_Bat_PC_con") (at 35.56 35.56 0) (unit 1) (in_bom yes) (on_board yes) (dnp no)
  (property "Reference" "CON1" (at 40.64 45.72 0) (effects (font (size 1.524 1.524))))
  (property "Value" "AAA_Bat_PC_con" (at 45.72 26.67 0) (effects (font (size 1.524 1.524))))
  (property "Footprint" "Nightmechanic_PCB:Keystone_597" (at 48.26 24.13 0) (effects (font (size 1.524 1.524)) hide))
  (property "Datasheet" "http://www.mouser.com/ds/2/215/597-288629.pdf" (at 35.56 50.8 0) (effects (font (size 1.524 1.524)) hide)) (pin "1") (pin "2") (pin "3"))

 (symbol (lib_id "Mouse_charger-rescue:Xmm_PTH") (at 46.99 120.65 0) (unit 1) (in_bom yes) (on_board yes) (dnp no)
  (property "Reference" "CON3" (at 50.8 123.19 0) (effects (font (size 1.524 1.524))))
  (property "Value" "1.5mm_PTH" (at 46.99 118.11 0) (effects (font (size 1.524 1.524))))
  (property "Footprint" "Nightmechanic_PCB:1.5mm_PTH" (at 46.99 120.65 0) (effects (font (size 1.524 1.524)) hide))
  (property "Datasheet" "" (at 46.99 120.65 0) (effects (font (size 1.524 1.524)))) (pin "1"))

 (symbol (lib_id "Mouse_charger-rescue:GND") (at 46.99 130.81 0) (unit 1) (in_bom yes) (on_board yes) (dnp no)
  (property "Reference" "#PWR010" (at 46.99 130.81 0) (effects (font (size 0.762 0.762)) hide))
  (property "Value" "GND" (at 46.99 132.588 0) (effects (font (size 0.762 0.762)) hide))
  (property "Footprint" "" (at 46.99 130.81 0) (effects (font (size 1.524 1.524))))
  (property "Datasheet" "" (at 46.99 130.81 0) (effects (font (size 1.524 1.524)))) (pin "1"))

 (symbol (lib_id "Mouse_charger-rescue:PWR_FLAG") (at 41.91 128.27 0) (unit 1) (in_bom yes) (on_board yes) (dnp no)
  (property "Reference" "#FLG011" (at 41.91 125.857 0) (effects (font (size 0.762 0.762)) hide))
  (property "Value" "PWR_FLAG" (at 41.91 123.698 0) (effects (font (size 0.762 0.762))))
  (property "Footprint" "" (at 41.91 128.27 0) (effects (font (size 1.524 1.524))))
  (property "Datasheet" "" (at 41.91 128.27 0) (effects (font (size 1.524 1.524)))) (pin "1"))

 (symbol (lib_id "Mouse_charger-rescue:V_BUS") (at 68.58 58.42 0) (unit 1) (in_bom yes) (on_board yes) (dnp no)
  (property "Reference" "#PWR012" (at 68.58 53.34 0) (effects (font (size 1.524 1.524)) hide))
  (property "Value" "V_BUS" (at 68.58 55.88 0) (effects (font (size 1.524 1.524))))
  (property "Footprint" "" (at 68.58 58.42 0) (effects (font (size 1.524 1.524))))
  (property "Datasheet" "" (at 68.58 58.42 0) (effects (font (size 1.524 1.524)))) (pin "1"))

 (symbol (lib_id "Mouse_charger-rescue:V_Batt") (at 156.21 58.42 0) (unit 1) (in_bom yes) (on_board yes) (dnp no)
  (property "Reference" "#PWR013" (at 156.21 53.34 0) (effects (font (size 1.524 1.524)) hide))
  (property "Value" "V_Batt" (at 156.21 55.88 0) (effects (font (size 1.524 1.524))))
  (property "Footprint" "" (at 156.21 58.42 0) (effects (font (size 1.524 1.524))))
  (property "Datasheet" "" (at 156.21 58.42 0) (effects (font (size 1.524 1.524)))) (pin "1"))

 (symbol (lib_id "Mouse_charger-rescue:V_3V0") (at 227.33 58.42 0) (unit 1) (in_bom yes) (on_board yes) (dnp no)
  (property "Reference" "#PWR014" (at 227.33 53.34 0) (effects (font (size 1.524 1.524)) hide))
  (property "Value" "V_3V0" (at 227.33 55.88 0) (effects (font (size 1.524 1.524))))
  (property "Footprint" "" (at 227.33 58.42 0) (effects (font (size 1.524 1.524))))
  (property "Datasheet" "" (at 227.33 58.42 0) (effects (font (size 1.524 1.524)))) (pin "1"))

 (sheet_instances (path "" (page "1"))))
